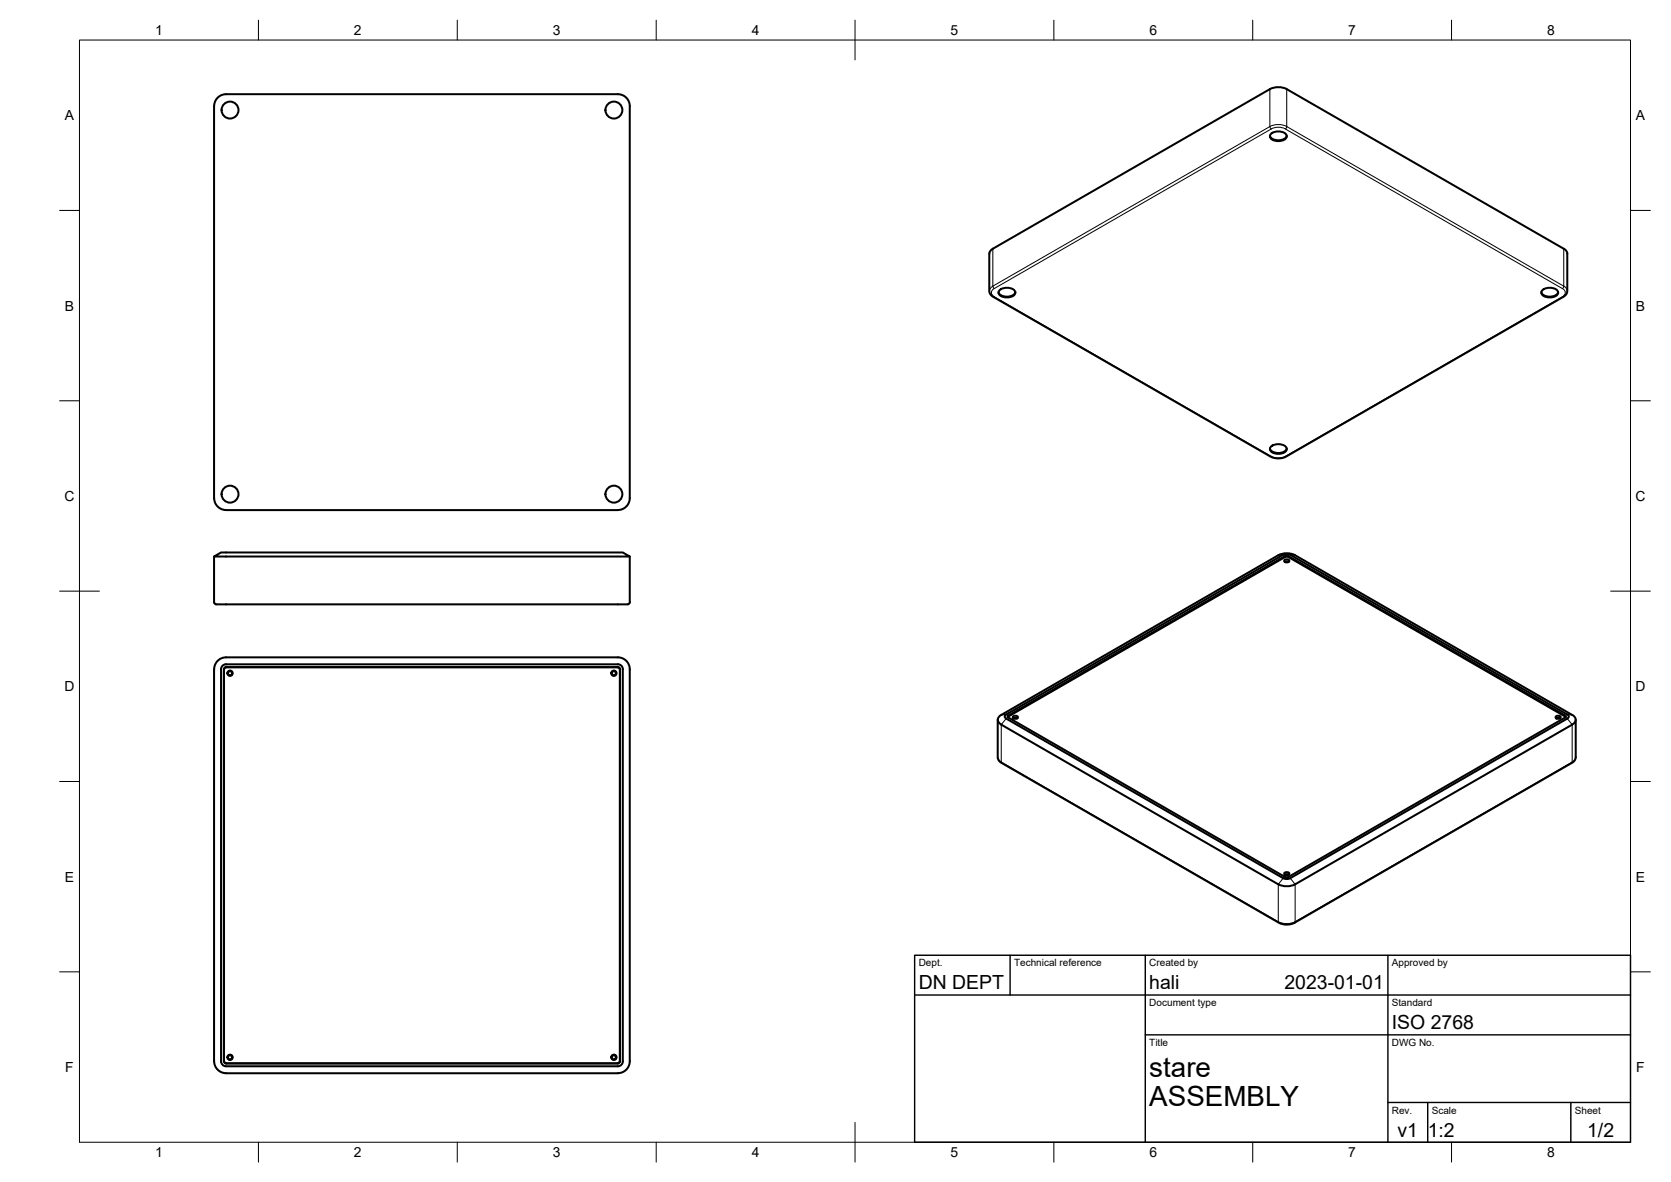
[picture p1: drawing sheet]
<svg xmlns="http://www.w3.org/2000/svg" width="420mm" height="297mm" viewBox="0 0 420 297" stroke-linecap="round" stroke-linejoin="round" font-family="sans-serif">
<!-- layer: Visible -->
<g fill="none" stroke="#000" stroke-width=".51">
<path d="M53.8 26.7v98.5M53.8 26.7a2.99 2.99 0 0 1 3-3h98.6a2.99 2.99 0 0 1 2.9 3v98.5M319.3 34.1a2.57 2.57 0 0 0 4.2 0M319.5 33.7a2.82 2.82 0 0 1 4 .4 1.73 1.73 0 0 1-2.1 1.4 1.73 1.73 0 0 1-2.1-1.4zM248.8 63.7a1.5 1.5 0 0 1 .8-1.2l69.7-40.1 1.8-.5 1.3 .1 1.1 .4 69.7 40.1a1.49 1.49 0 0 1 .9 1.2v9.5l-.3 .7-.5 .6-70 40.3-1.6 .4-1.1-.1-1.1-.3-70-40.3-.5-.6-.2-.7v-9.5M251.1 73.4a2.57 2.57 0 0 0 4.2 0M251.3 73a2.82 2.82 0 0 1 4 .3 1.73 1.73 0 0 1-2.1 1.4 1.73 1.73 0 0 1-2.1-1.4zM387.5 73.4a2.57 2.57 0 0 0 4.3 0M387.8 73a2.82 2.82 0 0 1 4 .3 1.73 1.73 0 0 1-2.1 1.4 1.73 1.73 0 0 1-2.1-1.4zM319.3 112.7a2.57 2.57 0 0 0 4.2 0M319.5 112.3a2.82 2.82 0 0 1 4 .3 1.73 1.73 0 0 1-2.1 1.5 1.73 1.73 0 0 1-2.1-1.5zM53.8 139.9l1.8-1.1h101l1.7 1.1z"/>
<path d="M53.8 139.9v11.5M158.3 139.9v11.5a1.06 1.06 0 0 1-1.3 .5h-102.7M158.3 125.2a2.99 2.99 0 0 1-2.9 3h-98.6a3 3 0 0 1-3-3M53.8 151.4l.3 .4 .2 .1M323.1 140.7l.4-.1a.52 .52 0 0 1 .7 .4l-.7 .3a.52 .52 0 0 1-.6-.5zM323.1 141.2l.4-.1 .5 .1M53.8 168.2v98.5M53.8 168.2a2.99 2.99 0 0 1 3-3h98.6a2.99 2.99 0 0 1 2.9 3v98.5a2.99 2.99 0 0 1-2.9 3M56.1 167.2l.7-.3h98.6a1.23 1.23 0 0 1 1.2 1.3v98.5a1.26 1.26 0 0 1-1.2 1.3h-98.6a1.26 1.26 0 0 1-1.2-1.3v-98.5zM56.3 168.2v98.5M56.3 168.2l.1-.3 .4-.3h98.6l.4 .3 .1 98.8-.3 .5h-.2M56.3 168.2l.1 98.7 .5 .3h98.4"/>
<path d="M56.3 168.2l.1-.2 .5-.3h98.4l.5 .3 .1 98.7-.3 .4-.3 .1M253 179.6l69.7-40.2 1-.2 .7 .2 69.7 40.2M253.5 179.8l69.7-40.1 .5-.1 69.9 40.2 .1 .3-70 40.4-.5-.1-69.7-40.1M253.5 179.8l-.1 .3 .1 .2M254.8 180l.5-.1a.52 .52 0 0 1 .6 .5l-.6 .2a.52 .52 0 0 1-.6-.4zM391.3 180l.5-.1a.52 .52 0 0 1 .6 .5l-.6 .2a.52 .52 0 0 1-.7-.4zM394.1 179.5l.4 .6-.4 .5-69.7 40.1-.7 .2-1-.2-69.7-40.1-.4-.5 .4-.6M250.9 180.9v9.5l.2 .6 .4 .5 70.1 40.4 1.7 .5 1-.1 1.1-.4 70.1-40.4 .5-.5 .2-.6v-9.5M251.3 180l70.1-40.5 1.8-.5 1.3 .1 1.1 .4 69.7 40.1a1.29 1.29 0 0 1 .9 1.3 1.29 1.29 0 0 1-.9 1.2l-69.6 40.1-1.2 .4-1.3 .1-1.8-.5-69.6-40.1a1.26 1.26 0 0 1-.5-2.1zM253.4 180.2l69.8-40.2 .5-.1 70 40.3M254.8 180.5l.5-.1 .5 .1M391.3 180.5l.5-.1 .5 .1"/>
<path d="M323.1 219.3l.4-.1a.52 .52 0 0 1 .7 .5l-.7 .2a.52 .52 0 0 1-.6-.4zM323.1 219.8l.4-.1 .5 .1M53.8 266.7a2.99 2.99 0 0 0 3 3M56.3 266.7l.1 .3 .4 .2M56.8 267.3h98.5M56.8 269.7h98.5"/>
<circle cx="57.8" cy="27.7" r="2.13"/>
<circle cx="154.4" cy="27.7" r="2.13"/>
<circle cx="57.8" cy="124.2" r="2.13"/>
<circle cx="154.4" cy="124.2" r="2.13"/>
<circle cx="57.8" cy="169.2" r=".52"/>
<circle cx="57.8" cy="169.2" r=".67"/>
<circle cx="154.4" cy="169.2" r=".52"/>
<circle cx="154.4" cy="169.2" r=".67"/>
<circle cx="57.8" cy="265.7" r=".52"/>
<circle cx="57.8" cy="265.7" r=".67"/>
<circle cx="154.4" cy="265.7" r=".52"/>
<circle cx="154.4" cy="265.7" r=".67"/>
</g>
<!-- layer: Visible Narrow -->
<g fill="none" stroke="#000" stroke-width=".25">
<path d="M319.3 31.8l.3 .6-69.6 40.1-.4-.6M319.3 31.8l-69.7 40.1M319.3 22.4v9.4M319.3 31.8l1.2-.4 1.3-.1 1.7 .5M319.7 32.4a3.9 3.9 0 0 1 3.5 0M323.2 32.4l69.7 40.1 .3-.6M323.5 31.8l69.7 40.1M323.5 22.4v9.4M323.6 31.8l-.4 .6M249.6 62.5v9.4M249.6 71.9a1.49 1.49 0 0 0-.8 1.2M250 74.6l69.6 40.1"/>
<path d="M250 74.5l-.3 .1M250 72.5a1.08 1.08 0 0 0-.7 1 1.08 1.08 0 0 0 .7 1.1M392.9 74.6l-69.7 40.1M392.9 72.5a1.08 1.08 0 0 1 .7 1 1.08 1.08 0 0 1-.7 1.1M392.9 74.5l.2 .1M393.2 62.5v9.4M393.2 71.9a1.49 1.49 0 0 1 .9 1.2M319.6 114.7h-.2M323.5 114.7a4.6 4.6 0 0 1-3.8 0M322.6 139.4l-1.2 .1M323.2 139.7v.3M323.9 139.7v.3"/>
<path d="M324.4 139.4l1.2 .1M57.7 168.5a.65 .65 0 0 0-.5 .8 .65 .65 0 0 0 .7 .5 .65 .65 0 0 0 .6-.7M154.2 168.5a.65 .65 0 0 0-.5 .8 .65 .65 0 0 0 .8 .5 .65 .65 0 0 0 .5-.7M253 179.6l-1.2 .1M253.5 179.8v.3M393.6 179.8v.3M394.1 179.6l1.2 .1M250.9 190.3a1.51 1.51 0 0 0 .9 1.2l.1 .2M253 180.6l-1.2 1.5v9.4l69.6 40.1M394.1 180.6l1.2 1.5v9.4l-69.7 40.1M396.2 190.3a1.49 1.49 0 0 1-.9 1.2l-.1 .2M321.4 231.6l.1 .2"/>
<path d="M321.4 231.6l1.2 .4 1.3 .1 1.8-.5M322.6 220.7l-1.2 1.5v9.4M324.4 220.7l1.2 1.5v9.4M325.7 231.6l-.1 .2M57.7 265.1a.65 .65 0 0 0-.5 .7 .65 .65 0 0 0 .7 .5 .65 .65 0 0 0 .6-.7M154.2 265.1a.65 .65 0 0 0-.5 .7 .65 .65 0 0 0 .8 .5 .65 .65 0 0 0 .5-.7"/>
</g>
<!-- layer: Border -->
<g fill="none" stroke="#000" stroke-width=".25">
<path d="M20 10.1h390v276.9h-390zM65 5.1v5M115 5.1v5M165 5.1v5M215 5.1v10M265 5.1v5M315 5.1v5M365 5.1v5M15 52.9h5M410 52.9h5M15 100.7h5M410 100.7h5"/>
<path d="M15 148.6h10M405 148.6h10M15 196.4h5M410 196.4h5M15 244.2h5M410 244.2h5M65 287v5M115 287v5M165 287v5M215 282.1v9.9M265 287v5M315 287v5"/>
<path d="M365 287v5"/>
</g>
<!-- layer: TitleBlock -->
<path d="M230 240.1h180v46.9h-180zM230 250h180M254 240.1v9.9M288 240.1v46.9M349 240.1v46.9M288 260.1h122M349 277.1h61M359 277.1v9.9M395 277.1v9.9" fill="none" stroke="#000" stroke-width=".36"/>
<g font-size="7">
<text x="289" y="270.6">stare</text>
<text x="289" y="278.1">ASSEMBLY</text>
</g>
<g font-size="4.9">
<text x="231" y="248.5">DN DEPT</text>
<text x="289" y="248.5">hali</text>
<text x="323" y="248.5">2023-01-01</text>
<text x="350" y="258.6">ISO 2768</text>
<text x="351.4" y="285.7">v1</text>
<text x="359" y="285.7">1:2</text>
<text x="399.1" y="285.7">1/2</text>
</g>
<g font-size="3.5">
<text x="39" y="8.8">1</text>
<text x="89" y="8.8">2</text>
<text x="139" y="8.8">3</text>
<text x="189" y="8.8">4</text>
<text x="239" y="8.8">5</text>
<text x="289" y="8.8">6</text>
<text x="339" y="8.8">7</text>
<text x="389" y="8.8">8</text>
<text x="16.3" y="30.2">A</text>
<text x="411.3" y="30.2">A</text>
<text x="16.3" y="78">B</text>
<text x="411.3" y="78">B</text>
<text x="16.2" y="125.9">C</text>
<text x="411.2" y="125.9">C</text>
<text x="16.2" y="173.7">D</text>
<text x="411.2" y="173.7">D</text>
<text x="16.3" y="221.6">E</text>
<text x="411.3" y="221.6">E</text>
<text x="16.4" y="269.4">F</text>
<text x="411.4" y="269.4">F</text>
<text x="39" y="290.8">1</text>
<text x="89" y="290.8">2</text>
<text x="139" y="290.8">3</text>
<text x="189" y="290.8">4</text>
<text x="239" y="290.8">5</text>
<text x="289" y="290.8">6</text>
<text x="339" y="290.8">7</text>
<text x="389" y="290.8">8</text>
</g>
<g font-size="2.5">
<text x="231" y="242.9">Dept.</text>
<text x="255" y="242.9">Technical reference</text>
<text x="289" y="242.9">Created by</text>
<text x="350" y="242.9">Approved by</text>
<text x="289" y="252.8">Document type</text>
<text x="350" y="252.8">Standard</text>
<text x="289" y="262.9">Title</text>
<text x="350" y="262.9">DWG No.</text>
<text x="350" y="279.9">Rev.</text>
<text x="360" y="279.9">Scale</text>
<text x="396" y="279.9">Sheet</text>
</g>
</svg>
